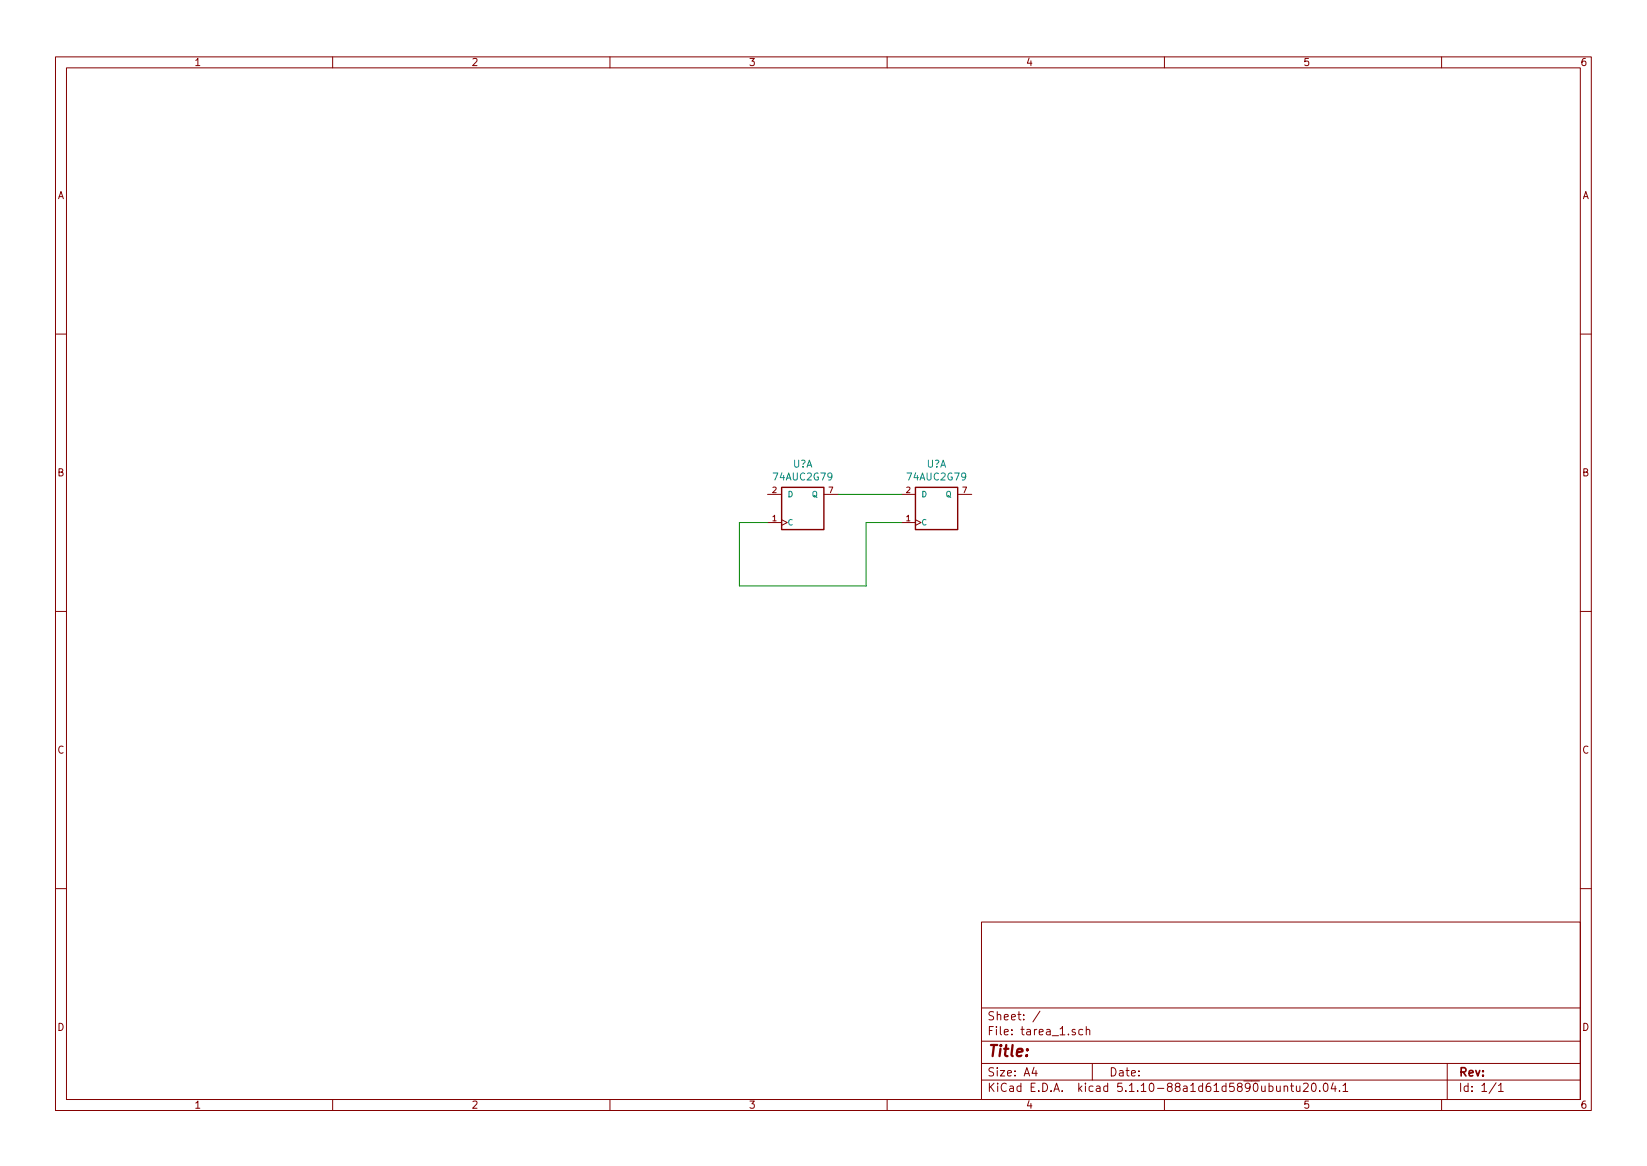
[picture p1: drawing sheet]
<svg xmlns="http://www.w3.org/2000/svg" width="297mm" height="210mm" viewBox="0 0 297 210" stroke-linecap="round" stroke-linejoin="round" font-family="sans-serif">
<g fill="none" stroke="#840000" stroke-width=".18">
<path d="M10 10.3h277v189.9h-277zM12 12.2h273v186.1h-273zM60 10.3v1.9M110 10.3v1.9M160 10.3v1.9M210 10.3v1.9M260 10.3v1.9M10 60.2h2M285 60.2h2M138.4 94.2h2.6M138.4 89.1h2.6M141 93.7l1 .5-1 .5"/>
<path d="M148.6 89.1h2.5M162.6 94.2h2.5M162.6 89.1h2.5M165.1 93.7l1 .5-1 .5M172.7 89.1h2.6M10 110.3h2M285 110.3h2M10 160.2h2M177 166.3h108v32h-108zM285 160.2h2M60 198.3v1.9M110 198.3v1.9"/>
<path d="M160 198.3v1.9M177 194.8h108M177 191.8h108M177 187.8h108M177 181.8h108M186.5 192.5l-.4 1h1M186.8 193v1M187.6 182.3l-1.3 2M195.3 185.7l-.5-.1-.2 .3v.6l.2 .1 .5-.1M195.9 185.7l.2-.1 .4 .1v.9M195.9 185.1v1.5M197 191.8v3"/>
<path d="M210 198.3v1.9M231.6 196l.2-.2 .4 .1v.9M231.6 195.8v1M232.7 195.8h.6M232.9 195.3v1.3l.4 .2M233.8 195.8l.1 .9 .3 .1 .2-.1M234.4 195.8v1M235.1 195.5l.6-.2 .2 .5-.9 1h.9M236.7 195.4l.2-.1a.86 .86 0 0 1 .1 1.5h-.1a1 1 0 0 1-.2-1.4zM238 196.7v.1M238.8 195.5l.3-.2a.94 .94 0 0 1 0 1.5 .82 .82 0 0 1-.3-1.3zM240.4 195.2l-.3 1.1h.9"/>
<path d="M240.8 195.8v1M241.6 196.7v.1M242.2 195.8l.4-.5v1.5M242.2 196.8h.9M260 198.3v1.9M261 191.8v6.5M269.8 195.2l-1.2 2M270.3 195.8l.4-.5v1.5M270.3 196.8h.8"/>
</g>
<path d="M141 87.9h7.6v7.6h-7.6zM165.1 87.9h7.6v7.6h-7.6z" fill="none" stroke="#840000" stroke-width=".25"/>
<path d="M138.4 94.2h-5.1v11.5h22.9v-11.5h6.4M151.1 89.1h11.5" fill="none" stroke="#008400" stroke-width=".18"/>
<text font-size="2.8" fill="#840000" x="178" y="190.5">Title:</text>
<g font-size="2.1" fill="#840000">
<text x="178" y="184">Sheet: /</text>
<text x="178" y="186.7">File: tarea_1.sch</text>
<text x="178" y="196.9">KiCad E.D.A. kicad 5.1.10-88a1d61d5890ubuntu20.04.1</text>
<text x="178" y="194.1">Size: A4</text>
<text x="200" y="194.1">Date:</text>
<text x="263" y="194.1">Rev:</text>
<text x="263" y="196.9">Id: 1/1</text>
</g>
<g font-size="1.8" fill="#840000">
<text x="35" y="11.9">1</text>
<text x="85" y="11.9">2</text>
<text x="135" y="11.9">3</text>
<text x="185" y="11.9">4</text>
<text x="235" y="11.9">5</text>
<text x="285" y="11.9">6</text>
<text x="10.4" y="35.9">A</text>
<text x="285.4" y="35.9">A</text>
<text x="10.4" y="85.9">B</text>
<text x="285.4" y="85.9">B</text>
<text x="10.4" y="135.9">C</text>
<text x="285.4" y="135.9">C</text>
<text x="10.4" y="185.9">D</text>
<text x="285.4" y="185.9">D</text>
<text x="35" y="199.9">1</text>
<text x="85" y="199.9">2</text>
<text x="135" y="199.9">3</text>
<text x="185" y="199.9">4</text>
<text x="235" y="199.9">5</text>
<text x="285" y="199.9">6</text>
</g>
<g font-size="1.8" fill="#008484">
<text x="139.7" y="86.6">74AUC2G79</text>
<text x="143" y="84.3">U?A</text>
<text x="163.9" y="86.6">74AUC2G79</text>
<text x="167.1" y="84.3">U?A</text>
</g>
<g font-size="1.4" fill="#840000">
<text x="139.3" y="88.9">2</text>
<text x="149.5" y="88.9">7</text>
<text x="163.4" y="88.9">2</text>
<text x="173.6" y="88.9">7</text>
<text x="139.3" y="94">1</text>
<text x="163.4" y="94">1</text>
</g>
<g font-size="1.4" fill="#008484">
<text x="142" y="89.7">D</text>
<text x="146.5" y="89.7">Q</text>
<text x="166.1" y="89.7">D</text>
<text x="170.6" y="89.7">Q</text>
<text x="142" y="94.7">C</text>
<text x="166.1" y="94.7">C</text>
</g>
</svg>
